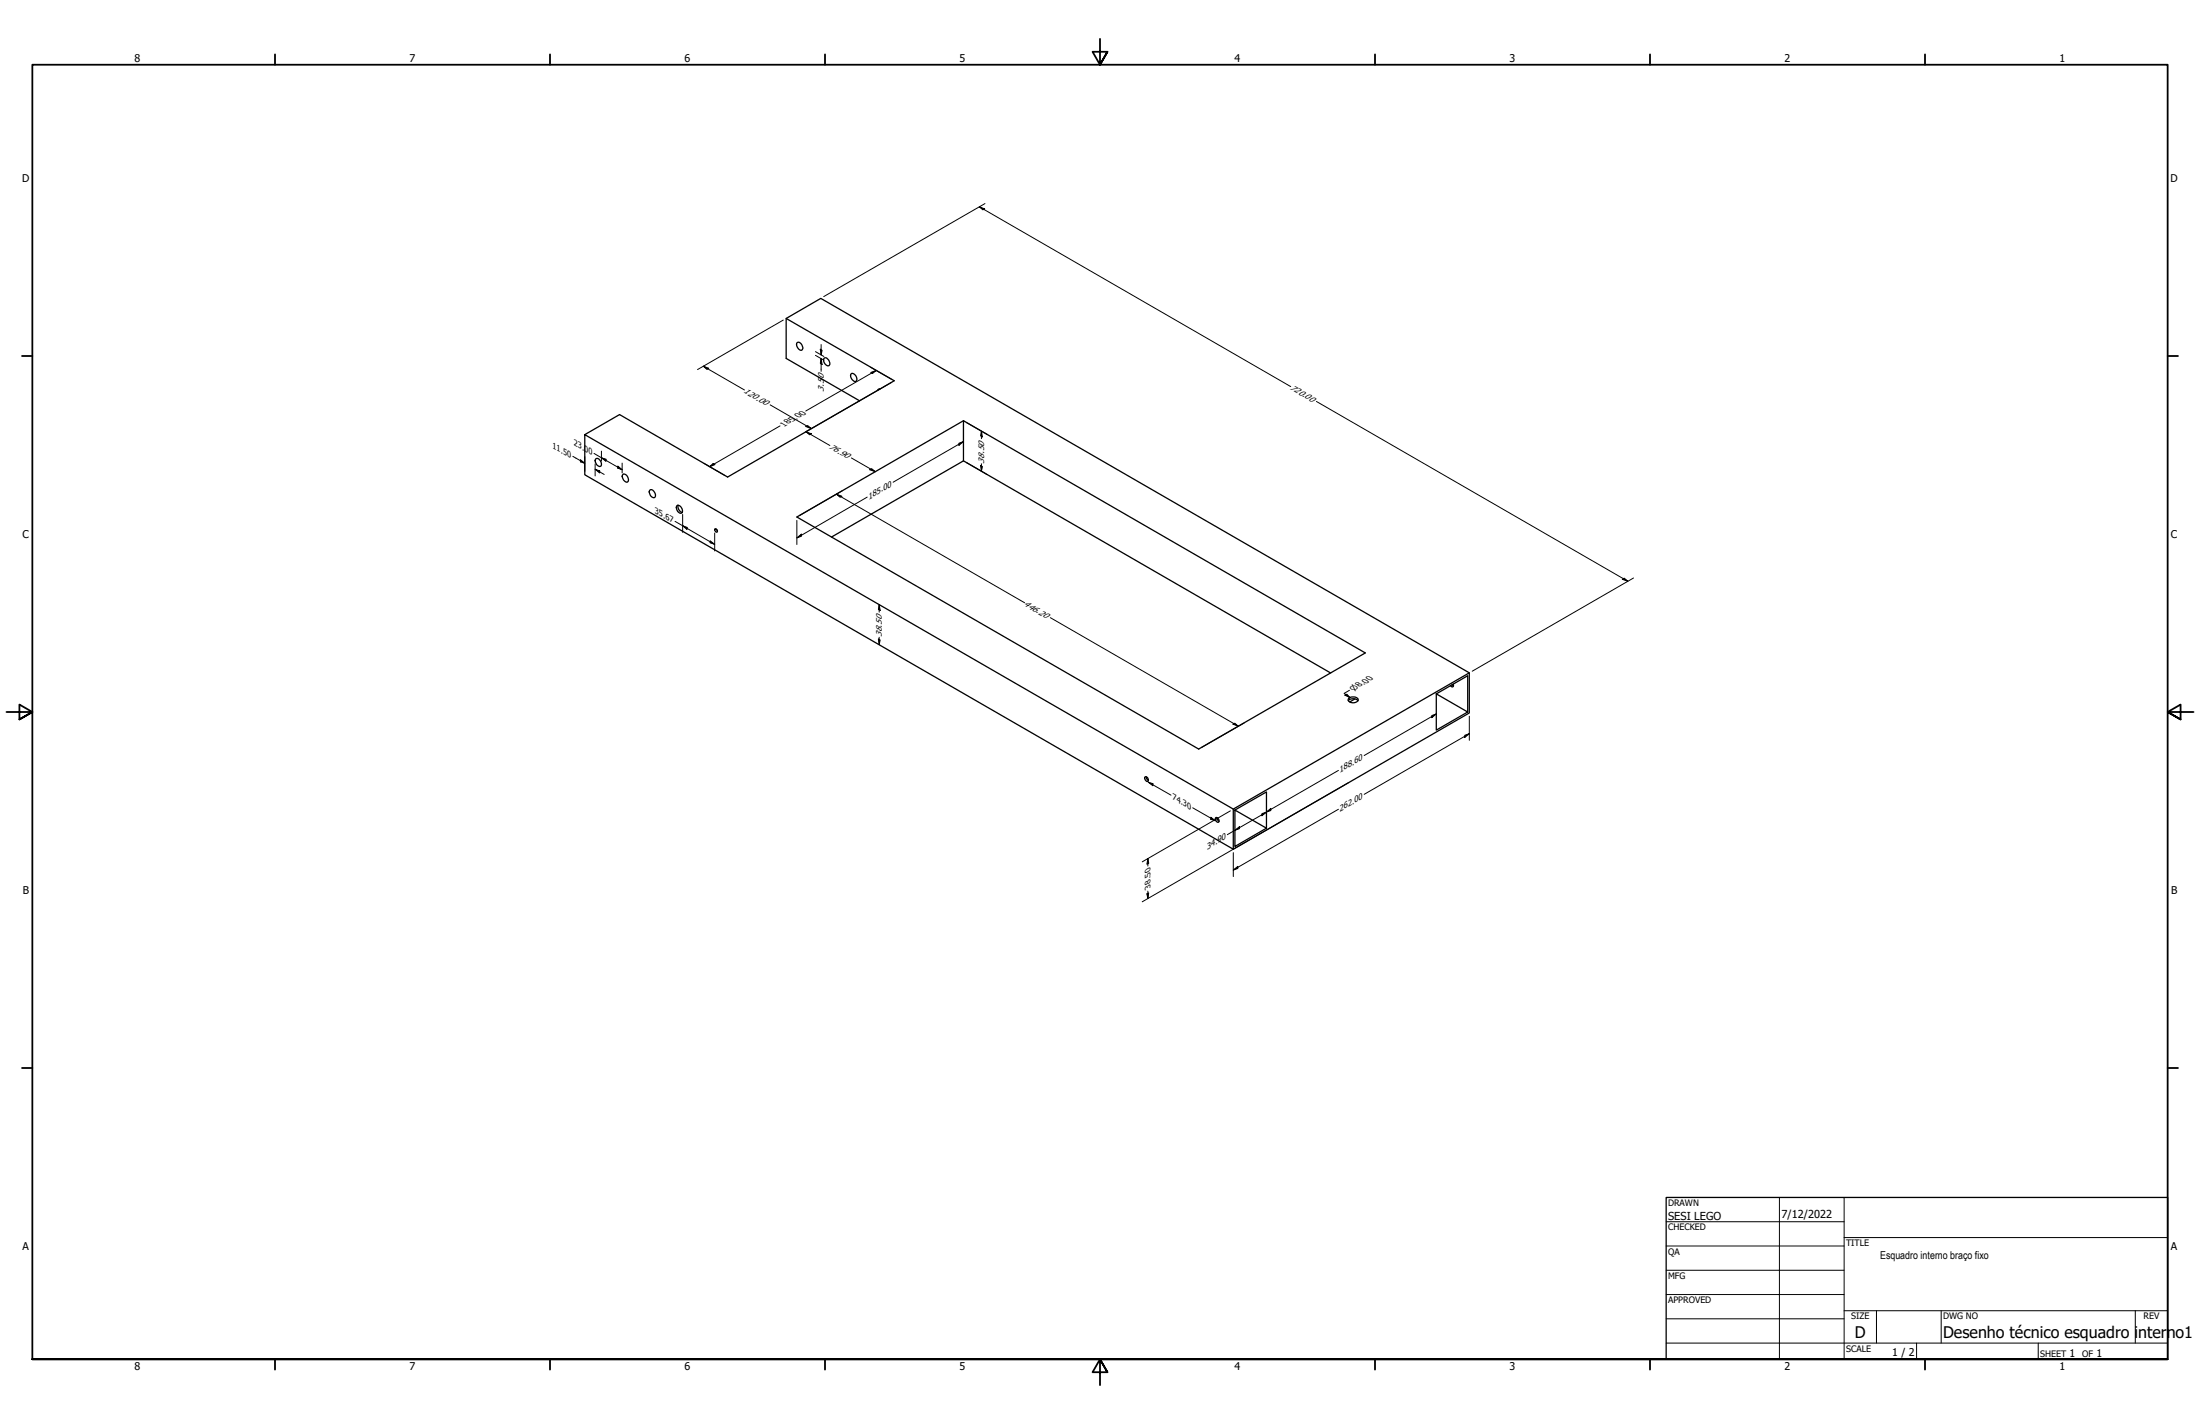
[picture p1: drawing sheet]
<svg xmlns="http://www.w3.org/2000/svg" width="864mm" height="559mm" viewBox="0 0 864 559" stroke-linecap="round" stroke-linejoin="round" font-family="sans-serif">
<g fill="none" stroke="#000" stroke-width=".51">
<path d="M308.6 125l42.4 24.4-65.4 37.8-42.4-24.5-13.6 7.9v15.7l254.5 146.9v-15.7l-254.5-146.9M312.9 134.4a1.95 1.95 0 0 1 1.9 .9 1.95 1.95 0 0 1 0 2.1 2.13 2.13 0 0 1-1.9-3zM323.5 140.5a1.95 1.95 0 0 1 1.9 .9 1.95 1.95 0 0 1 0 2.1 2.08 2.08 0 0 1-1.9-3zM334.1 146.7a1.92 1.92 0 0 1 1.9 .9 1.92 1.92 0 0 1 0 2.1 2.13 2.13 0 0 1-1.9-3zM337.4 157.3l-28.8-16.6v-15.7l13.6-7.9 254.6 146.9v15.8l-92.7 53.4M345.2 152.7v.1M345.4 152.7h-.5l-.3 .5M378.2 165.1l-65.4 37.8 157.7 91 65.4-37.7-157.7-91.1v15.7M233.9 180a1.94 1.94 0 0 1 1.8 1 1.94 1.94 0 0 1 0 2 2.03 2.03 0 0 1-1.8-3zM244.5 186.2a1.92 1.92 0 0 1 1.9 .9 1.92 1.92 0 0 1-.1 2.1 2.07 2.07 0 0 1-1.8-3zM255.1 192.3a1.94 1.94 0 0 1 1.9 .9 1.94 1.94 0 0 1-.1 2.1 2.03 2.03 0 0 1-1.8-3zM265.7 198.4a1.89 1.89 0 0 1 1.9 .9 1.89 1.89 0 0 1-.1 2.1 2 2 0 0 1-1.8-3z"/>
<path d="M266.2 198.2a2.45 2.45 0 0 0 1.6 2.9M280.6 207.6a.72 .72 0 0 1 .9 .3 .72 .72 0 0 1-.3 1l-.6-.7zM281.2 207.6l.4 .7M326.4 210.8l51.8-30 144.2 83.3M529.3 275a2.76 2.76 0 0 1 3.8 0M529.4 274.1a2.65 2.65 0 0 1 3.7 .3 2.22 2.22 0 0 1-3.7 .7zM531.9 274.3l-2.1 1.2M563.8 272.3l12.3 7.1-12.3 7.1zM563.8 272.3l12.3-7.1v14.2M570 268.7l.5 .5M570.4 268.5l.1 .7-.3 .4-.9-.6M576.8 264l-92.7 53.5"/>
<path d="M449.4 305a1.03 1.03 0 0 1 1.2 .4 1.03 1.03 0 0 1-.1 1.3l-.9-.6zM450 304.8l.1 .7 .7 .8M484.8 317.9l12.3 7.1-12.3 7.2zM484.8 317.9l12.3-7.1v14.2M477.1 321a1.04 1.04 0 0 1 1.3 .4 1.04 1.04 0 0 1-.2 1.3l-.9-.6zM477.7 320.9l.1 .6 .7 .8"/>
</g>
<!-- layer: Border (ANSI) -->
<g fill="none" stroke="#000" stroke-width=".7">
<path d="M431.8 15.2v10.2l-2.9-5.1h5.8l-2.9 5.1 2.9-5.1M107.9 21.3v4.1M215.9 21.3v4.1M323.8 21.3v4.1M539.8 21.3v4.1M647.7 21.3v4.1M755.6 21.3v4.1M8.6 139.7h4.1M850.9 139.7h4.1M2.5 279.4h10.2l-5.1-2.9v5.8l5.1-2.9-5.1 2.9M861.1 279.4h-10.2l5.1-2.9v5.8l-5.1-2.9 5.1 2.9M8.6 419.1h4.1"/>
<path d="M850.9 419.1h4.1M12.7 533.4v-508h838.2v508h-838.2h838.2M107.9 533.4v4.1M215.9 533.4v4.1M323.8 533.4v4.1M434.7 538.5l-2.9-5.1 2.9 5.1h-5.8l2.9-5.1v10.2M539.8 533.4v4.1M647.7 533.4v4.1M755.6 533.4v4.1"/>
</g>
<!-- layer: Title (ANSI) -->
<g fill="none" stroke="#000" stroke-width=".39">
<path d="M654 479.4h69.9M698.5 469.9v63.5M723.9 469.9v63.5M654 488.9h69.9M654 498.5h69.9M723.9 485.6h127M654 508h69.9M654 517.5h69.9M723.9 514.3h127M736.6 514.3v12.7M762 514.3v12.7M838.2 514.3v12.7"/>
<path d="M654 527h196.9M752.3 527v6.4M800.1 527v6.4"/>
</g>
<path d="M654 469.9h196.9v63.5h-196.9z" fill="none" stroke="#000" stroke-width=".51"/>
<g fill="none" stroke="#000" stroke-width=".39">
<path d="M386.7 79.9l-63.4 36.5M384.4 81.2l2.1 .8-.7 .4zM384.4 81.2l122.3 70.5M307.5 125.6l-33.7 19.4M320.1 139.4l3.3 2M320.1 138l3.3 1.9M322 137l.7 .5-.4 1.8zM322.3 135.2v4.1M276.1 143.7l2.1 .8-.7 .5zM276.1 143.7l16.1 9.3M302.3 158.9l16.2 9.3M322.3 140.7l.4 2.3-.7-.4z"/>
<path d="M322.3 140.7v5M341.7 144.1l8.2 4.7M341.8 146.2l2.2-.8-1.5 1.2zM344 145.4l-27.7 15.9M349.9 150.1l-33.7 19.4M516.8 157.5l122.2 70.6M224.9 179.1l4.7 2.7M229.6 179.2v5.8M233.2 177.9l11 6.4M236.1 179.6l1.8 .6v.8zM236.1 177v3.9M306.2 167.1l-27.6 16"/>
<path d="M316.4 167.4l.7-.4 1.4 1.2zM316.4 169.4l2.1 .8-.7 .4zM316.4 169.4l9.4 5.4M334.2 179.7l9.4 5.4M376.4 173.9l1.8-.6-1.8 1.5zM378.2 173.3l-27.6 15.9M378.2 166.4v9.5M379.3 165.8l8.2 4.7M385.3 169.2l.3 2.2-.7-.3zM385.3 169.2v2.9M227.8 180.4l1.8 1.4-1.8-.6zM233.6 184.1l1.8 .7v.8z"/>
<path d="M233.6 184.1l3.6 2.1M233.6 182.1v4.7M242.5 182.9l1.7 1.4-1.7-.6zM244.2 181.7v3.9M276.3 181.8l8.2 4.8M278.6 183.1l1.4-1.2 .7 .4zM328.4 193.9l2.1 .9-.7 .3zM328.4 193.9l73.8 42.6M330.6 192.6l-16.7 9.6M340.4 195.1l-27.6 16M341.4 184.3l.7-.4 1.5 1.2zM379.3 181.5l8.2 4.7"/>
<path d="M384.9 182.7l.7 .4-.3 1.8zM385.3 182v2.9M265 204.6l15.5 9M268 206.3l1.7 .6v.9zM268 201.9v7M278.8 212.2l1.7 1.4-1.7-.6zM280.5 209.2v7M312.8 211.1l1.8-1.5v.8zM312.8 204.2v9.5M345.1 237.3l.4 2.2-.7-.4zM345.1 237.3v2.9M636.8 227.3l.8-.4 1.4 1.2z"/>
<path d="M641.2 226.8l-63.3 36.6M344.8 250.8l.7 .3-.4 1.9zM345.1 250.1v2.9M412.3 242.4l73.8 42.6M527.9 272.8l.8-.4 1.2 1.3zM529.7 270.9l-2.1 1.2 2.3 1.6M484 284.2l.7-.4 1.4 1.2zM488.4 283.7l-16.7 9.6M562 280.8l1.8-.6-1.8 1.4zM563.8 280.2l-28.3 16.3M575 288.5l1.8-.6-1.8 1.5zM576.8 287.9l-41.3 23.8"/>
<path d="M576.8 281.1v9.4M450.8 307l1.8 .5v.9zM450.8 307l8.9 5M468.2 317l8.9 5.1M483 318.2l-34.6 20M495.4 319.3l1.7-.6-1.7 1.4zM497.1 318.6l1.8-1.4v.9zM497.1 318.7l-15.3 8.8M525.4 317.6l-41.3 23.8M525.4 302.3l-28.3 16.3M529.3 307.1l-80.9 46.8M450.6 336.9l.3 1.8-.7 .5z"/>
<path d="M450.6 336.9v3M475.3 320.7l1.8 1.4-1.8-.6zM484.1 334.6v9.4M484.8 325.8l1.7-1.4v.8zM450.2 350.8l.7-.4-.3 2.2zM450.6 349.7v2.9M484.1 341.4l1.8-1.4v.8z"/>
</g>
<g fill="#000">
<path d="M384.4 81.2l2.1 .8-.7 .4z" fill-rule="evenodd"/>
<path d="M322 137l.7 .5-.4 1.8z" fill-rule="evenodd"/>
<path d="M276.1 143.7l2.1 .8-.7 .5z" fill-rule="evenodd"/>
<path d="M322.3 140.7l.4 2.3-.7-.4z" fill-rule="evenodd"/>
<path d="M341.8 146.2l2.2-.8-1.5 1.2z" fill-rule="evenodd"/>
<path d="M316.4 167.4l.7-.4 1.4 1.2z" fill-rule="evenodd"/>
<path d="M316.4 169.4l2.1 .8-.7 .4z" fill-rule="evenodd"/>
<path d="M376.4 173.9l1.8-.6-1.8 1.5z" fill-rule="evenodd"/>
<path d="M385.3 169.2l.3 2.2-.7-.3z" fill-rule="evenodd"/>
<path d="M227.8 180.4l1.8 1.4-1.8-.6z" fill-rule="evenodd"/>
<path d="M233.6 184.1l1.8 .7v.8z" fill-rule="evenodd"/>
<path d="M236.1 179.6l1.8 .6v.8z" fill-rule="evenodd"/>
<path d="M242.5 182.9l1.7 1.4-1.7-.6z" fill-rule="evenodd"/>
<path d="M278.6 183.1l1.4-1.2 .7 .4z" fill-rule="evenodd"/>
<path d="M328.4 193.9l2.1 .9-.7 .3z" fill-rule="evenodd"/>
<path d="M341.4 184.3l.7-.4 1.5 1.2z" fill-rule="evenodd"/>
<path d="M384.9 182.7l.7 .4-.3 1.8z" fill-rule="evenodd"/>
<path d="M268 206.3l1.7 .6v.9z" fill-rule="evenodd"/>
<path d="M278.8 212.2l1.7 1.4-1.7-.6z" fill-rule="evenodd"/>
<path d="M312.8 211.1l1.8-1.5v.8z" fill-rule="evenodd"/>
<path d="M345.1 237.3l.4 2.2-.7-.4z" fill-rule="evenodd"/>
<path d="M636.8 227.3l.8-.4 1.4 1.2z" fill-rule="evenodd"/>
<path d="M344.8 250.8l.7 .3-.4 1.9z" fill-rule="evenodd"/>
<path d="M527.9 272.8l.8-.4 1.2 1.3z" fill-rule="evenodd"/>
<path d="M484 284.2l.7-.4 1.4 1.2z" fill-rule="evenodd"/>
<path d="M562 280.8l1.8-.6-1.8 1.4z" fill-rule="evenodd"/>
<path d="M575 288.5l1.8-.6-1.8 1.5z" fill-rule="evenodd"/>
<path d="M450.8 307l1.8 .5v.9z" fill-rule="evenodd"/>
<path d="M497.1 318.6l1.8-1.4v.9z" fill-rule="evenodd"/>
<path d="M450.6 336.9l.3 1.8-.7 .5z" fill-rule="evenodd"/>
<path d="M475.3 320.7l1.8 1.4-1.8-.6z" fill-rule="evenodd"/>
<path d="M484.1 341.4l1.8-1.4v.8z" fill-rule="evenodd"/>
<path d="M484.8 325.8l1.7-1.4v.8z" fill-rule="evenodd"/>
<path d="M495.4 319.3l1.7-.6-1.7 1.4z" fill-rule="evenodd"/>
<path d="M450.2 350.8l.7-.4-.3 2.2z" fill-rule="evenodd"/>
</g>
<g font-size="6.3">
<text x="728.1" y="524.9">D</text>
<text x="762.8" y="525">Desenho técnico esquadro i</text>
<text x="839.3" y="525">nterno1</text>
</g>
<g font-size="4.3">
<text x="654.8" y="478.6">SESI LEGO</text>
<text x="699.3" y="478">7/12/2022</text>
<text x="738" y="493.9">Esquadro interno braço fixo</text>
</g>
<g font-size="4.2">
<text x="52.8" y="24.4">8</text>
<text x="160.8" y="24.4">7</text>
<text x="268.7" y="24.4">6</text>
<text x="376.7" y="24.4">5</text>
<text x="484.6" y="24.4">4</text>
<text x="592.6" y="24.4">3</text>
<text x="700.5" y="24.4">2</text>
<text x="808.5" y="24.4">1</text>
<text x="8.8" y="71.4">D</text>
<text x="852" y="71.4">D</text>
<text x="8.9" y="211.1">C</text>
<text x="852.2" y="211.1">C</text>
<text x="9" y="350.8">B</text>
<text x="852.2" y="350.8">B</text>
<text x="8.9" y="490.5">A</text>
<text x="852.2" y="490.5">A</text>
<text x="742.8" y="532">1 / 2</text>
<text x="812.4" y="532.6">1</text>
<text x="823" y="532.6">1</text>
<text x="52.8" y="537.5">8</text>
<text x="160.8" y="537.5">7</text>
<text x="268.7" y="537.5">6</text>
<text x="376.7" y="537.5">5</text>
<text x="484.6" y="537.5">4</text>
<text x="592.6" y="537.5">3</text>
<text x="700.5" y="537.5">2</text>
<text x="808.5" y="537.5">1</text>
</g>
<g font-size="3.5">
<text x="654.8" y="473.2">DRAWN</text>
<text x="654.8" y="482.8">CHECKED</text>
<text x="724.7" y="488.9">TITLE</text>
<text x="654.8" y="492.3">QA</text>
<text x="654.8" y="501.8">MFG</text>
<text x="654.8" y="511.4">APPROVED</text>
<text x="726.7" y="517.7">SIZE</text>
<text x="762.8" y="517.7">DWG NO</text>
<text x="841.4" y="517.7">REV</text>
<text x="724.7" y="530.4">SCALE</text>
<text x="800.9" y="532.6">SHEET</text>
<text x="817.4" y="532.6">OF</text>
</g>
<g font-size="3.4">
<text x="291.7" y="154" transform="rotate(30 291.7 154)">120.00</text>
<text x="323.4" y="153.7" transform="rotate(-90 323.4 153.7)">3.50</text>
<text x="506.2" y="152.7" transform="rotate(30 506.2 152.7)">720.00</text>
<text x="307.8" y="167.4" transform="rotate(-30 307.8 167.4)">185.00</text>
<text x="216.9" y="175.8" transform="rotate(30 216.9 175.8)">11.50</text>
<text x="225.2" y="174.6" transform="rotate(30 225.2 174.6)">23.00</text>
<text x="325.2" y="175.8" transform="rotate(30 325.2 175.8)">76.90</text>
<text x="386.3" y="181.9" transform="rotate(-90 386.3 181.9)">38.50</text>
<text x="341" y="196" transform="rotate(-30 341 196)">185.00</text>
<text x="257" y="201.3" transform="rotate(30 257 201.3)">35.67</text>
<text x="401.6" y="237.5" transform="rotate(30 401.6 237.5)">446.20</text>
<text x="346.2" y="250" transform="rotate(-90 346.2 250)">38.50</text>
<text x="526" y="303.3" transform="rotate(-30 526 303.3)">188.60</text>
<text x="460.2" y="313.6" transform="rotate(30 460.2 313.6)">74.30</text>
<text x="526" y="318.5" transform="rotate(-30 526 318.5)">262.00</text>
<text x="473.8" y="333.4" transform="rotate(-30 473.8 333.4)">34.90</text>
<text x="451.7" y="348.4" transform="rotate(-90 451.7 348.4)">38.50</text>
</g>
<text font-size="3.2" x="531.3" y="271.1" transform="rotate(-30 531.3 271.1)">⌀8.00</text>
</svg>
